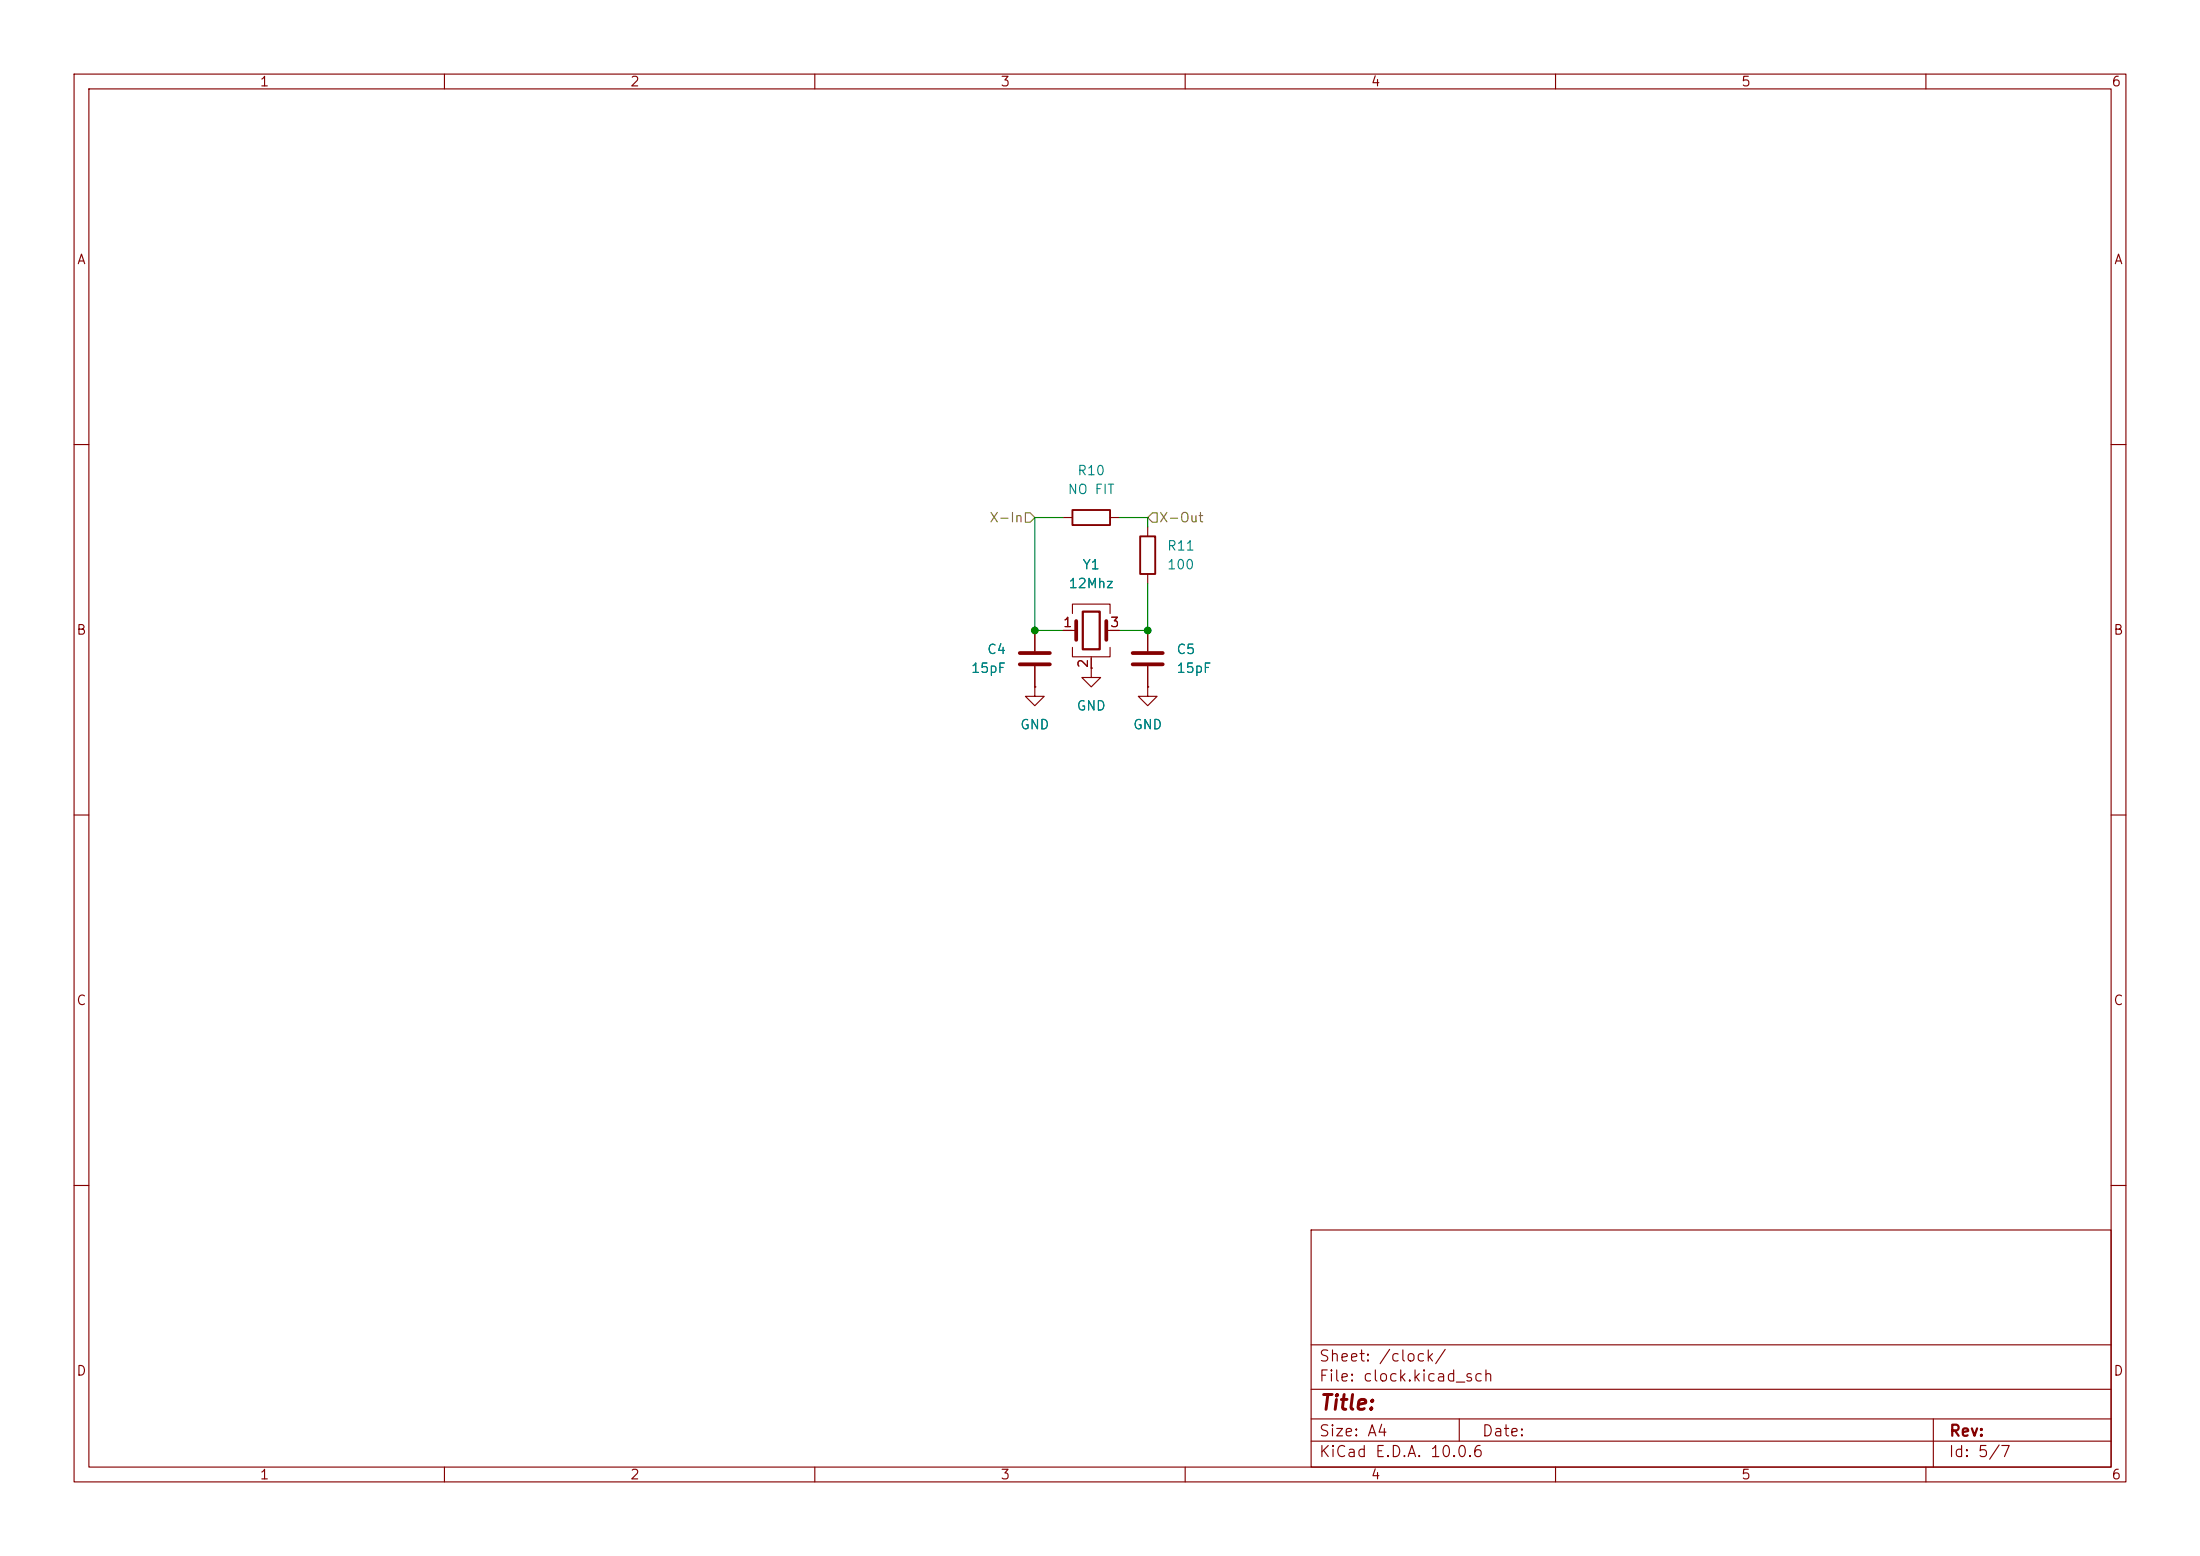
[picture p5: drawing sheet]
<svg xmlns="http://www.w3.org/2000/svg" width="297mm" height="210mm" viewBox="0 0 297 210" stroke-linecap="round" stroke-linejoin="round" font-family="sans-serif">
<path d="M0 0h297v210h-297z" fill="#fff" stroke="#fff" stroke-width=".14"/>
<g fill="none" stroke="#840000" stroke-width=".15">
<path d="M10 10h277v190h-277zM12 12h273v186h-273zM60 10v2M110 10v2M160 10v2M210 10v2M260 10v2M10 60h2M143.5 69.9h1.3M149.9 69.9h1.2M154.9 71.1v1.3M154.9 77.5v1.2"/>
<path d="M285 60h2M139.7 92.7v1.3h-1.3l1.3 1.3 1.3-1.3h-1.3M139.7 92.7h.1M139.7 85.1v2.8M139.7 89.9v2.8M143.5 85.1h1.8M144.8 82.8v-1.3h5.1v1.3M144.8 87.4v1.2h5.1v-1.2M147.3 90.2v1.2h1.3l-1.3 1.3-1.3-1.3h1.3M147.3 90.2h.1M147.3 88.6v1.6M149.4 85.1h1.7"/>
<path d="M154.9 92.7v1.3h1.3l-1.3 1.3-1.2-1.3h1.2M154.9 92.7h.1M154.9 85.1v2.8M154.9 89.9v2.8M10 110h2M285 110h2M10 160h2M177 166h108v32h-108zM285 160h2M60 198v2M110 198v2M160 198v2"/>
<path d="M177 194.5h108M177 191.5h108M177 187.5h108M177 181.5h108M197 191.5v3M210 198v2M260 198v2M261 191.5v6.5"/>
</g>
<path d="M144.8 68.8h5.1v2.1h-5.1zM153.9 72.4h2.1v5.1h-2.1z" fill="none" stroke="#840000" stroke-width=".25"/>
<path d="M137.7 88.1h4M137.7 89.7h4M145.3 83.8v2.6M149.4 83.8v2.6M152.9 88.1h4.1M152.9 89.7h4.1" fill="none" stroke="#840000" stroke-width=".51"/>
<path d="M146.2 82.6h2.3v5h-2.3z" fill="none" stroke="#840000" stroke-width=".3"/>
<path d="M138.4 69.2h.7l.6 .7-.6 .6h-.7zM154.9 69.9l.7-.7h.6v1.3h-.6z" fill="none" stroke="#848400" stroke-width=".15"/>
<path d="M143.5 69.9h-3.8v15.2h3.8M151.1 69.9h3.8v1.2M154.9 78.7v6.4h-3.8" fill="none" stroke="#008400" stroke-width=".15"/>
<g fill="#008400" stroke="#008400" stroke-width=".14">
<circle cx="139.7" cy="85.1" r=".46"/>
<circle cx="154.9" cy="85.1" r=".46"/>
</g>
<text font-size="2" fill="#840000" x="178" y="190.8">Title:</text>
<g font-size="1.5" fill="#840000">
<text x="178" y="184.1">Sheet: /clock/</text>
<text x="178" y="186.8">File: clock.kicad_sch</text>
<text x="178" y="197">KiCad E.D.A. 10.0.6</text>
<text x="178" y="194.2">Size: A4</text>
<text x="200" y="194.2">Date:</text>
<text x="263" y="197">Id: 5/7</text>
<text x="263" y="194.2">Rev:</text>
</g>
<g font-size="1.3" fill="#840000">
<text x="35" y="12">1</text>
<text x="85" y="12">2</text>
<text x="135" y="12">3</text>
<text x="185" y="12">4</text>
<text x="235" y="12">5</text>
<text x="285" y="12">6</text>
<text x="10.3" y="36">A</text>
<text x="285.3" y="36">A</text>
<text x="10.2" y="86">B</text>
<text x="143.4" y="85">1</text>
<text x="149.8" y="85">3</text>
<text x="285.2" y="86">B</text>
<text x="147.2" y="90.3" transform="rotate(-90 147.2 90.3)">2</text>
<text x="10.2" y="136">C</text>
<text x="285.2" y="136">C</text>
<text x="10.2" y="186">D</text>
<text x="285.2" y="186">D</text>
<text x="35" y="200">1</text>
<text x="85" y="200">2</text>
<text x="135" y="200">3</text>
<text x="185" y="200">4</text>
<text x="235" y="200">5</text>
<text x="285" y="200">6</text>
</g>
<g font-size="1.3" fill="#008484">
<text x="145.3" y="64.5">R10</text>
<text x="144" y="67">NO FIT</text>
<text x="146" y="77.2">Y1</text>
<text x="157.5" y="74.6">R11</text>
<text x="157.5" y="77.2">100</text>
<text x="144.2" y="79.7">12Mhz</text>
<text x="133.2" y="88.6">C4</text>
<text x="158.7" y="88.6">C5</text>
<text x="131" y="91.1">15pF</text>
<text x="158.7" y="91.1">15pF</text>
<text x="137.6" y="98.8">GND</text>
<text x="145.3" y="96.2">GND</text>
<text x="152.9" y="98.8">GND</text>
</g>
<g font-size="1.3" fill="#848400">
<text x="133.5" y="70.8">X-In</text>
<text x="156.4" y="70.8">X-Out</text>
</g>
</svg>
